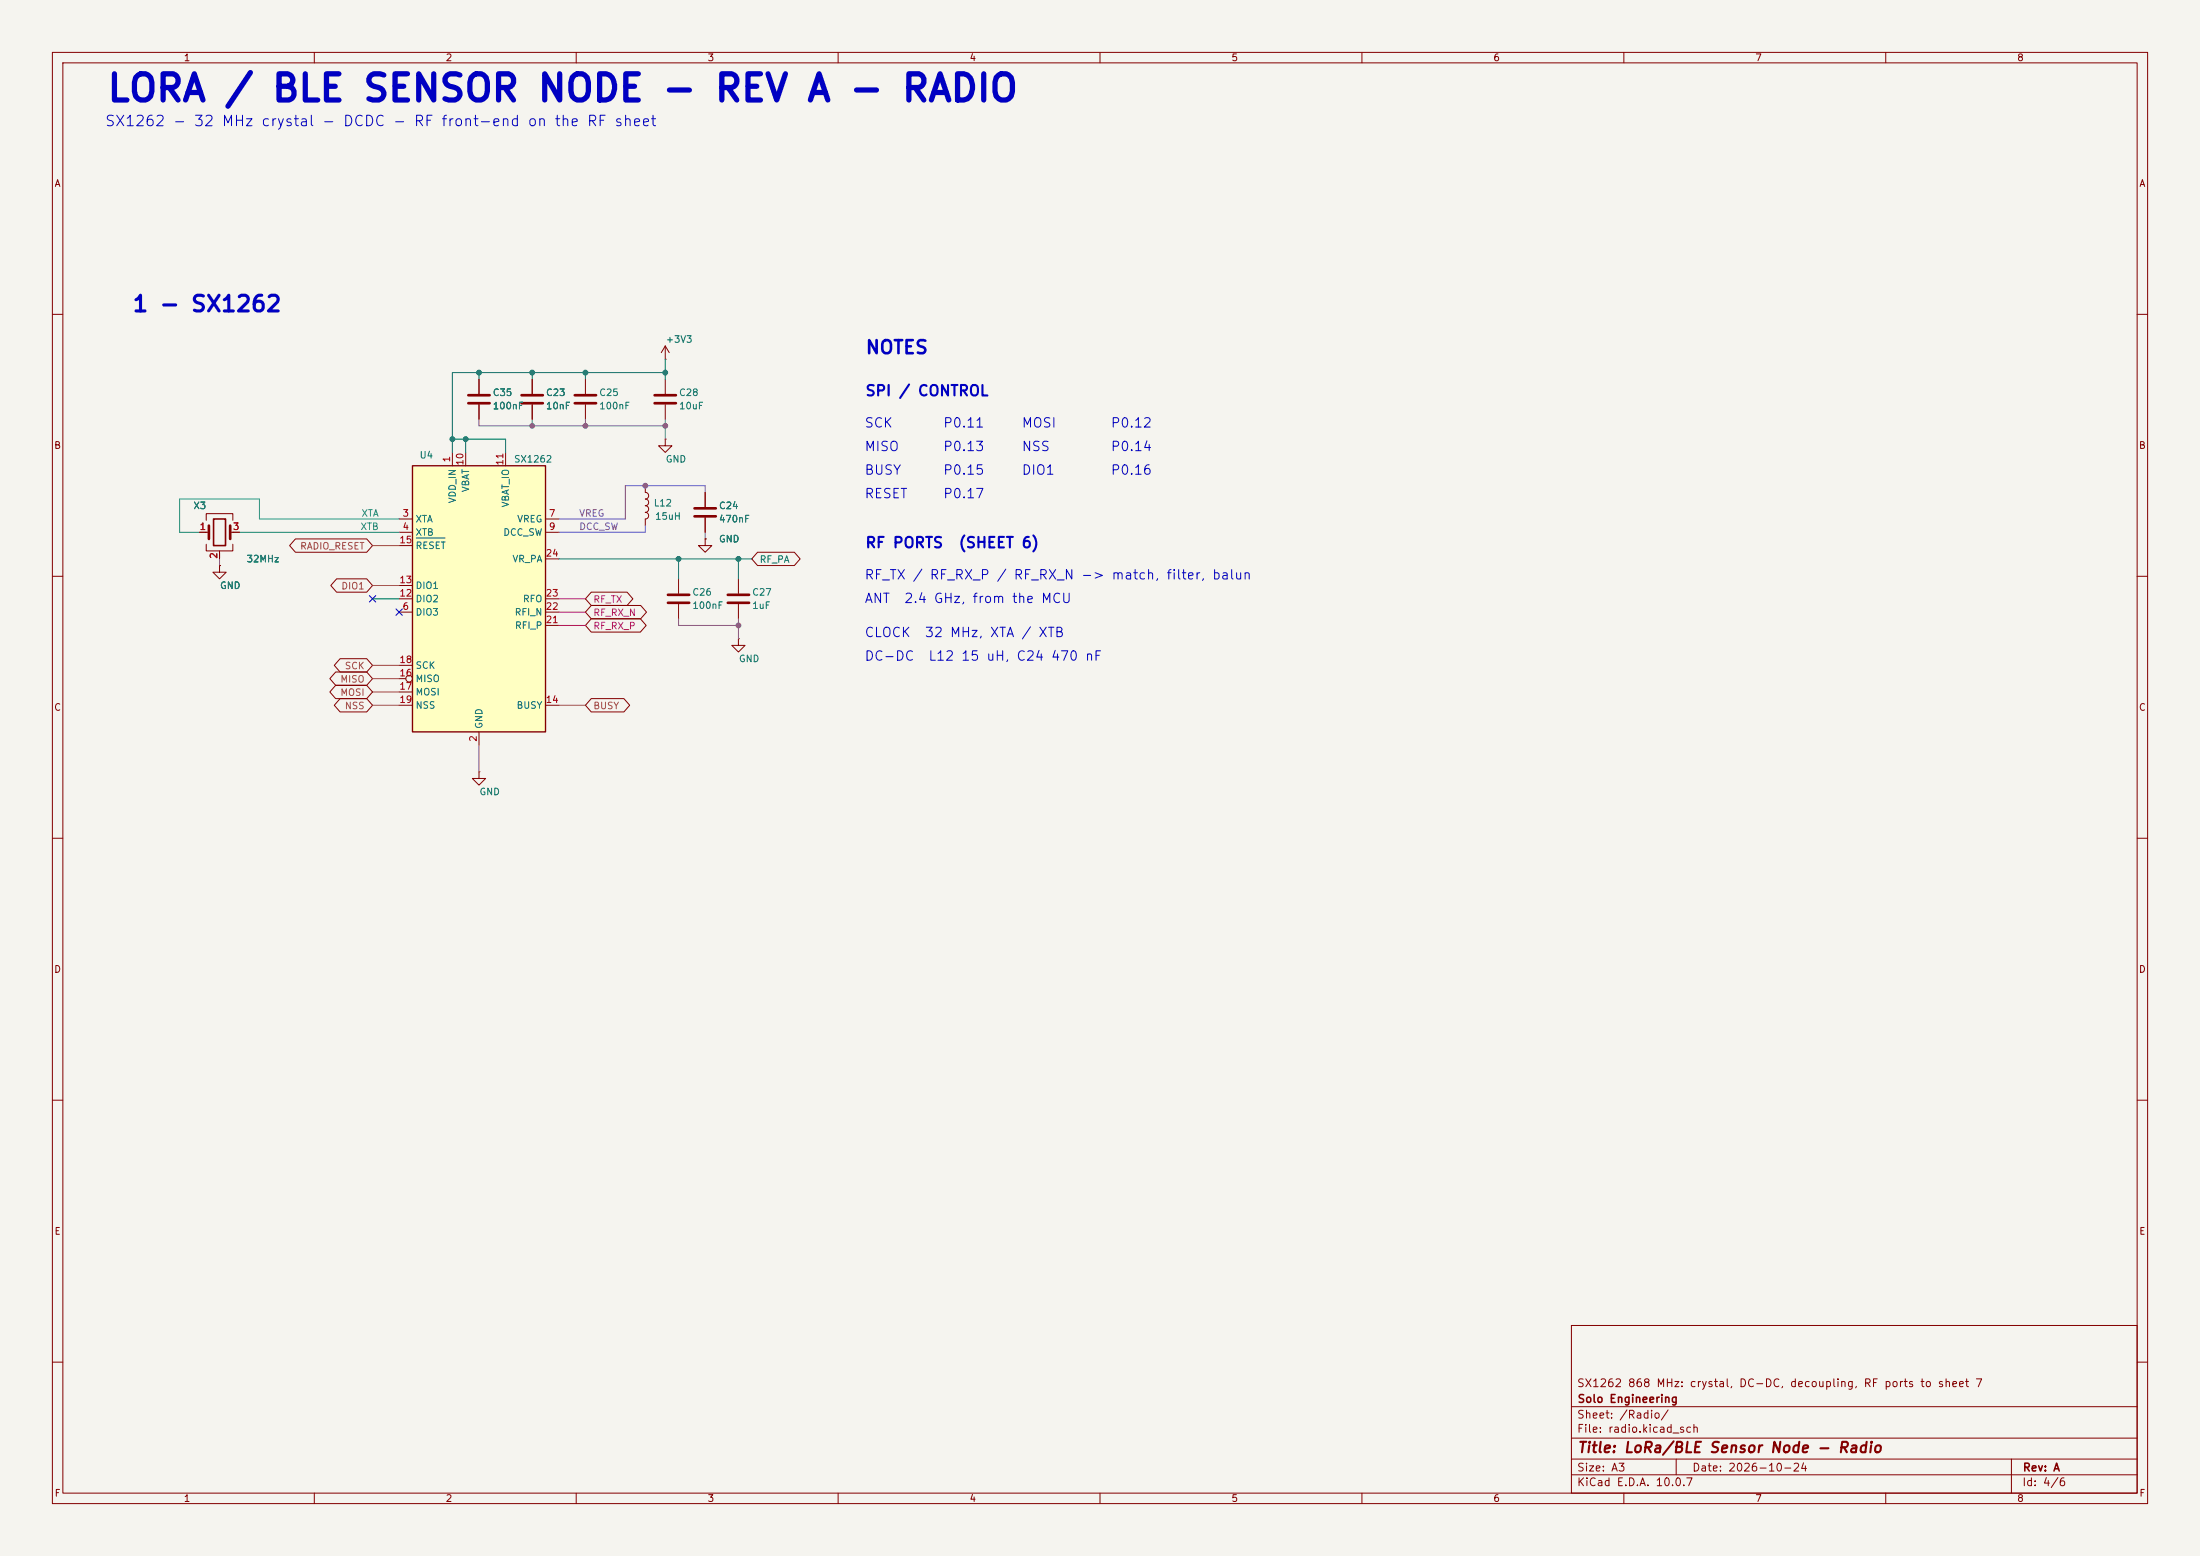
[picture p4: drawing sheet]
<svg xmlns="http://www.w3.org/2000/svg" width="420mm" height="297mm" viewBox="0 0 420 297" stroke-linecap="round" stroke-linejoin="round" font-family="sans-serif">
<path d="M0 0h420v297h-420z" fill="#f5f4ef" stroke="#f5f4ef" stroke-width=".19"/>
<g fill="none" stroke="#840000" stroke-width=".19">
<path d="M10 10h400v277h-400zM12 12h396v273h-396zM60 10v2M110 10v2M160 10v2M210 10v2M260 10v2M310 10v2M360 10v2M10 60h2M91.4 72.4v2.8M91.4 77.2v2.8"/>
<path d="M101.6 72.4v2.8M101.6 77.2v2.8M111.8 72.4v2.8M111.8 77.2v2.8M127 68.6h.1M127 66l-.8 1.3M127 66l.8 1.3M127 66v2.6M127 72.4v2.8M127 77.2v2.8M408 60h2M123.2 92.7v1.3a.64 .64 0 0 1 .6 .6 .64 .64 0 0 1-.6 .7 .64 .64 0 0 1 .6 .6 .64 .64 0 0 1-.6 .6"/>
<path d="M123.2 96.5a.64 .64 0 0 1 .6 .7 .64 .64 0 0 1-.6 .6 .64 .64 0 0 1 .6 .6 .64 .64 0 0 1-.6 .7v1.2M127 83.8v1.3h1.3l-1.3 1.3-1.3-1.3h1.3M127 83.8h.1M10 110h2M129.5 110.5v2.8M129.5 115.3v2.8M141 110.5v2.8M141 115.3v2.8M408 110h2M141 121.9v1.3h1.2l-1.2 1.3-1.3-1.3h1.3M141 121.9h.1M10 160h2"/>
<path d="M91.4 147.3v1.3h1.3l-1.3 1.3-1.2-1.3h1.2M91.4 147.3h.1M408 160h2M10 210h2M408 210h2M300 253h108v32h-108zM10 260h2M300 278.5h108M300 274.5h108M300 268.5h108M320 278.5v3M384 278.5v6.5"/>
<path d="M408 260h2M60 285v2M110 285v2M160 285v2M210 285v2M260 285v2M300 281.5h108M310 285v2M360 285v2"/>
</g>
<path d="M89.4 75.4h4.1M89.4 77h4.1M99.6 75.4h4M99.6 77h4M109.7 75.4h4.1M109.7 77h4.1M125 75.4h4M125 77h4M127.5 113.5h4.1M127.5 115.1h4.1M138.9 113.5h4.1M138.9 115.1h4.1" fill="none" stroke="#840000" stroke-width=".51"/>
<path d="M78.7 88.9h25.4v50.8h-25.4z" fill="#ffffc2"/>
<path d="M78.7 88.9h25.4v50.8h-25.4z" fill="none" stroke="#840000" stroke-width=".25"/>
<g fill="none" stroke="#840000" stroke-width=".19">
<path d="M91.4 72.4v2.8M91.4 77.2v2.8M101.6 72.4v2.8M101.6 77.2v2.8M39.4 99.3v-1.3h5v1.3M76.2 99.1h2.5M86.4 86.4v2.5M88.9 86.4v2.5M96.5 86.4v2.5M104.1 99.1h2.6M134.6 94v2.8M134.6 98.8v2.8"/>
<path d="M38.1 101.6h1.8M39.4 103.9v1.3h5v-1.3M41.9 108v1.2h1.3l-1.3 1.3-1.3-1.3h1.3M41.9 108h.1M41.9 105.2v1.5M43.9 101.6h1.8M56.4 102.9h13.6l1.1 1.2-1.1 1.3h-13.6l-1.1-1.3zM64.3 110.5h5.7l1.1 1.3-1.1 1.2h-5.7l-1.2-1.2zM76.2 101.6h2.5M76.2 116.8h2.5M76.2 114.3h2.5M76.2 111.8h2.5"/>
<path d="M76.2 104.1h2.5M104.1 101.6h2.6M104.1 116.8h2.6M104.1 114.3h2.6M104.1 119.4h2.6M104.1 106.7h2.6M112.9 113h6.8l1.1 1.3-1.1 1.3h-6.8l-1.1-1.3zM112.9 115.6h9.4l1.1 1.2-1.1 1.3h-9.4l-1.1-1.3zM112.9 118.1h9.3l1.2 1.3-1.2 1.3h-9.3l-1.1-1.3zM134.6 102.9v1.2h1.3l-1.3 1.3-1.3-1.3h1.3M134.6 102.9h.1M144.6 105.4h7l1.2 1.3-1.2 1.3h-7l-1.1-1.3z"/>
<path d="M64.1 128.3h5.9l1.1 1.2-1.1 1.3h-5.9l-1.1-1.3zM64.1 130.8h5.9l1.1 1.3-1.1 1.3h-5.9l-1.1-1.3zM64.9 125.7h5.1l1.1 1.3-1.1 1.3h-5.1l-1.1-1.3zM64.9 133.3h5.1l1.1 1.3-1.1 1.3h-5.1l-1.1-1.3zM76.2 134.6h2.5M76.2 129.5h1.3M76.2 132.1h2.5M76.2 127h2.5M91.4 139.7v2.5M104.1 134.6h2.6M112.9 133.3h6.2l1.1 1.3-1.1 1.3h-6.2l-1.1-1.3z"/>
<circle cx="78.1" cy="129.5" r=".63"/>
</g>
<path d="M79.5 102.7h5.5" fill="none" stroke="#006464" stroke-width=".19"/>
<path d="M132.6 97h4.1M132.6 98.6h4.1M39.9 100.3v2.6M43.9 100.3v2.6" fill="none" stroke="#840000" stroke-width=".51"/>
<path d="M40.8 99.1h2.3v5h-2.3z" fill="none" stroke="#840000" stroke-width=".3"/>
<path d="M71.1 111.8h5.1M71.1 104.1h5.1M71.1 129.5h5.1M71.1 132.1h5.1M71.1 134.6h5.1M71.1 127h5.1M106.7 134.6h5.1" fill="none" stroke="#8c5a3c" stroke-width=".19"/>
<path d="M91.4 80v1.3h35.6M101.6 80v1.3M111.8 80v1.3M127 80v3.8M41.9 106.7v1.3M129.5 118.1v1.3h11.5M134.6 101.6v1.3M141 118.1v3.8M91.4 142.2v5.1" fill="none" stroke="#6e6e6e" stroke-width=".19"/>
<path d="M91.4 71.1v1.3M101.6 71.1v1.3M111.8 71.1v1.3M127 68.6v3.8M127 71.1h-40.6v15.3M86.4 83.8h10.1v2.6M88.9 83.8v2.6M106.7 106.7h36.8M129.5 106.7v3.8M141 106.7v3.8" fill="none" stroke="#008046" stroke-width=".19"/>
<path d="M134.6 94v-1.3h-15.2v6.4h-12.7M123.2 100.3v1.3h-16.5" fill="none" stroke="#823caa" stroke-width=".19"/>
<path d="M76.2 99.1h-26.7v-3.8h-15.2v6.3h3.8M45.7 101.6h30.5" fill="none" stroke="#0096a0" stroke-width=".19"/>
<path d="M106.7 119.4h5.1M106.7 116.8h5.1M106.7 114.3h5.1" fill="none" stroke="#b41978" stroke-width=".19"/>
<path d="M71.1 114.3h5.1" fill="none" stroke="#009600" stroke-width=".19"/>
<path d="M70.5 113.7l1.2 1.2M71.7 113.7l-1.2 1.2M75.6 116.2l1.2 1.2M76.8 116.2l-1.2 1.2" fill="none" stroke="#000084" stroke-width=".19"/>
<g fill="#008046" stroke="#008046" stroke-width=".19">
<circle cx="101.6" cy="71.1" r=".46"/>
<circle cx="127" cy="71.1" r=".46"/>
<circle cx="91.4" cy="71.1" r=".46"/>
<circle cx="88.9" cy="83.8" r=".46"/>
<circle cx="111.8" cy="71.1" r=".46"/>
<circle cx="86.4" cy="83.8" r=".46"/>
<circle cx="129.5" cy="106.7" r=".46"/>
<circle cx="141" cy="106.7" r=".46"/>
</g>
<g fill="#6e6e6e" stroke="#6e6e6e" stroke-width=".19">
<circle cx="111.8" cy="81.3" r=".46"/>
<circle cx="101.6" cy="81.3" r=".46"/>
<circle cx="141" cy="119.4" r=".46"/>
<circle cx="127" cy="81.3" r=".46"/>
</g>
<circle cx="123.2" cy="92.7" r=".46" fill="#823caa" stroke="#823caa" stroke-width=".19"/>
<text font-size="5" fill="#0000c2" x="20.2" y="20.6">LORA / BLE SENSOR NODE - REV A - RADIO</text>
<text font-size="3" fill="#0000c2" x="25.1" y="60.3">1 - SX1262</text>
<text font-size="2.5" fill="#0000c2" x="165.1" y="68.2">NOTES</text>
<g font-size="2" fill="#0000c2">
<text x="19.9" y="24.6">SX1262 - 32 MHz crystal - DCDC - RF front-end on the RF sheet</text>
<text x="165.1" y="76.1">SPI / CONTROL</text>
<text x="165.1" y="105.1">RF PORTS</text>
<text x="182.9" y="105.1">(SHEET 6)</text>
</g>
<text font-size="2" fill="#840000" x="301" y="277.8">Title: LoRa/BLE Sensor Node - Radio</text>
<g font-size="1.8" fill="#0000c2">
<text x="164.9" y="82.1">SCK</text>
<text x="179.9" y="82.1">P0.11</text>
<text x="194.9" y="82.1">MOSI</text>
<text x="211.9" y="82.1">P0.12</text>
<text x="164.9" y="86.6">MISO</text>
<text x="179.9" y="86.6">P0.13</text>
<text x="194.9" y="86.6">NSS</text>
<text x="211.9" y="86.6">P0.14</text>
<text x="164.9" y="91.1">BUSY</text>
<text x="164.9" y="95.6">RESET</text>
<text x="179.9" y="95.6">P0.17</text>
<text x="179.9" y="91.1">P0.15</text>
<text x="194.9" y="91.1">DIO1</text>
<text x="211.9" y="91.1">P0.16</text>
<text x="164.9" y="111.1">RF_TX / RF_RX_P / RF_RX_N -&gt; match, filter, balun</text>
<text x="164.9" y="115.6">ANT</text>
<text x="172.5" y="115.6">2.4 GHz, from the MCU</text>
<text x="164.9" y="122.1">CLOCK</text>
<text x="176.4" y="122.1">32 MHz, XTA / XTB</text>
<text x="164.9" y="126.6">DC-DC</text>
<text x="177.1" y="126.6">L12 15 uH, C24 470 nF</text>
</g>
<g font-size="1.5" fill="#840000">
<text x="300.9" y="265.1">SX1262 868 MHz: crystal, DC-DC, decoupling, RF ports to sheet 7</text>
<text x="301" y="268.1">Solo Engineering</text>
<text x="300.9" y="273.8">File: radio.kicad_sch</text>
<text x="300.9" y="271.1">Sheet: /Radio/</text>
<text x="300.9" y="281.2">Size: A3</text>
<text x="322.9" y="281.2">Date: 2026-10-24</text>
<text x="386" y="281.2">Rev: A</text>
<text x="300.9" y="284">KiCad E.D.A. 10.0.7</text>
<text x="385.9" y="284">Id: 4/6</text>
</g>
<g font-size="1.3" fill="#840000">
<text x="35" y="12">1</text>
<text x="85" y="12">2</text>
<text x="135" y="12">3</text>
<text x="185" y="12">4</text>
<text x="235" y="12">5</text>
<text x="285" y="12">6</text>
<text x="335" y="12">7</text>
<text x="385" y="12">8</text>
<text x="10.3" y="36">A</text>
<text x="408.3" y="36">A</text>
<text x="10.2" y="86">B</text>
<text x="408.2" y="86">B</text>
<text x="10.2" y="136">C</text>
<text x="408.2" y="136">C</text>
<text x="10.2" y="186">D</text>
<text x="408.2" y="186">D</text>
<text x="10.3" y="236">E</text>
<text x="408.3" y="236">E</text>
<text x="10.3" y="286">F</text>
<text x="35" y="287">1</text>
<text x="85" y="287">2</text>
<text x="135" y="287">3</text>
<text x="185" y="287">4</text>
<text x="235" y="287">5</text>
<text x="285" y="287">6</text>
<text x="335" y="287">7</text>
<text x="385" y="287">8</text>
<text x="408.3" y="286">F</text>
</g>
<g font-size="1.3" fill="#006464">
<text x="127" y="65.7">+3V3</text>
<text x="94" y="75.9">C35</text>
<text x="104.1" y="75.9">C23</text>
<text x="114.3" y="75.9">C25</text>
<text x="129.5" y="75.9">C28</text>
<text x="94" y="78.4">100nF</text>
<text x="104.1" y="78.4">10nF</text>
<text x="114.3" y="78.4">100nF</text>
<text x="129.5" y="78.4">10uF</text>
<text x="80" y="87.8">U4</text>
<text x="98" y="88.6">SX1262</text>
<text x="127" y="88.6">GND</text>
<text x="89.9" y="94.1" transform="rotate(-90 89.9 94.1)">VBAT</text>
<text x="36.8" y="97.5">X3</text>
<text x="79.2" y="100">XTA</text>
<text x="87.3" y="96.2" transform="rotate(-90 87.3 96.2)">VDD_IN</text>
<text x="97.5" y="97" transform="rotate(-90 97.5 97)">VBAT_IO</text>
<text x="98.6" y="100">VREG</text>
<text x="124.7" y="97">L12</text>
<text x="125" y="99.5">15uH</text>
<text x="137.1" y="97.5">C24</text>
<text x="137.1" y="100">470nF</text>
<text x="47" y="107.6">32MHz</text>
<text x="79.2" y="102.6">XTB</text>
<text x="79.2" y="105.1">RESET</text>
<text x="96" y="102.6">DCC_SW</text>
<text x="97.7" y="107.6">VR_PA</text>
<text x="137.1" y="103.8">GND</text>
<text x="41.9" y="112.7">GND</text>
<text x="79.2" y="112.7">DIO1</text>
<text x="132.1" y="114">C26</text>
<text x="143.5" y="114">C27</text>
<text x="79.2" y="117.8">DIO3</text>
<text x="79.2" y="115.3">DIO2</text>
<text x="98.1" y="117.8">RFI_N</text>
<text x="99.7" y="115.3">RFO</text>
<text x="132.1" y="116.5">100nF</text>
<text x="143.5" y="116.5">1uF</text>
<text x="98.2" y="120.3">RFI_P</text>
<text x="79.2" y="130.5">MISO</text>
<text x="79.2" y="128">SCK</text>
<text x="141" y="126.7">GND</text>
<text x="79.2" y="133">MOSI</text>
<text x="79.2" y="135.6">NSS</text>
<text x="98.5" y="135.6">BUSY</text>
<text x="92.4" y="139.2" transform="rotate(-90 92.4 139.2)">GND</text>
<text x="91.4" y="152.1">GND</text>
</g>
<g font-size="1.3" fill="#a90000">
<text x="86.2" y="88.4" transform="rotate(-90 86.2 88.4)">1</text>
<text x="88.8" y="89" transform="rotate(-90 88.8 89)">10</text>
<text x="96.4" y="89" transform="rotate(-90 96.4 89)">11</text>
<text x="38" y="101.5">1</text>
<text x="44.4" y="101.5">3</text>
<text x="76.7" y="98.9">3</text>
<text x="76.7" y="101.5">4</text>
<text x="104.7" y="98.9">7</text>
<text x="104.7" y="101.5">9</text>
<text x="41.8" y="106.8" transform="rotate(-90 41.8 106.8)">2</text>
<text x="76.1" y="104">15</text>
<text x="104.1" y="106.5">24</text>
<text x="76.1" y="111.6">13</text>
<text x="76.1" y="114.2">12</text>
<text x="76.7" y="116.7">6</text>
<text x="104.1" y="119.2">21</text>
<text x="104.1" y="116.7">22</text>
<text x="104.1" y="114.2">23</text>
<text x="76.1" y="129.4">16</text>
<text x="76.1" y="131.9">17</text>
<text x="76.1" y="126.9">18</text>
<text x="76.1" y="134.5">19</text>
<text x="104.1" y="134.5">14</text>
<text x="91.3" y="141.7" transform="rotate(-90 91.3 141.7)">2</text>
</g>
<g font-size="1.3" fill="#0096a0">
<text x="68.7" y="101.5">XTB</text>
<text x="68.9" y="98.9">XTA</text>
</g>
<g font-size="1.3" fill="#823caa">
<text x="110.5" y="98.9">VREG</text>
<text x="110.5" y="101.5">DCC_SW</text>
</g>
<g font-size="1.3" fill="#8c5a3c">
<text x="57.2" y="105.2">RADIO_RESET</text>
<text x="65" y="112.8">DIO1</text>
<text x="64.9" y="130.6">MISO</text>
<text x="65.7" y="128.1">SCK</text>
<text x="64.9" y="133.1">MOSI</text>
<text x="65.7" y="135.7">NSS</text>
<text x="113.2" y="135.7">BUSY</text>
</g>
<text font-size="1.3" fill="#008046" x="144.9" y="107.7">RF_PA</text>
<g font-size="1.3" fill="#b41978">
<text x="113.2" y="115.4">RF_TX</text>
<text x="113.2" y="117.9">RF_RX_N</text>
<text x="113.2" y="120.4">RF_RX_P</text>
</g>
</svg>
